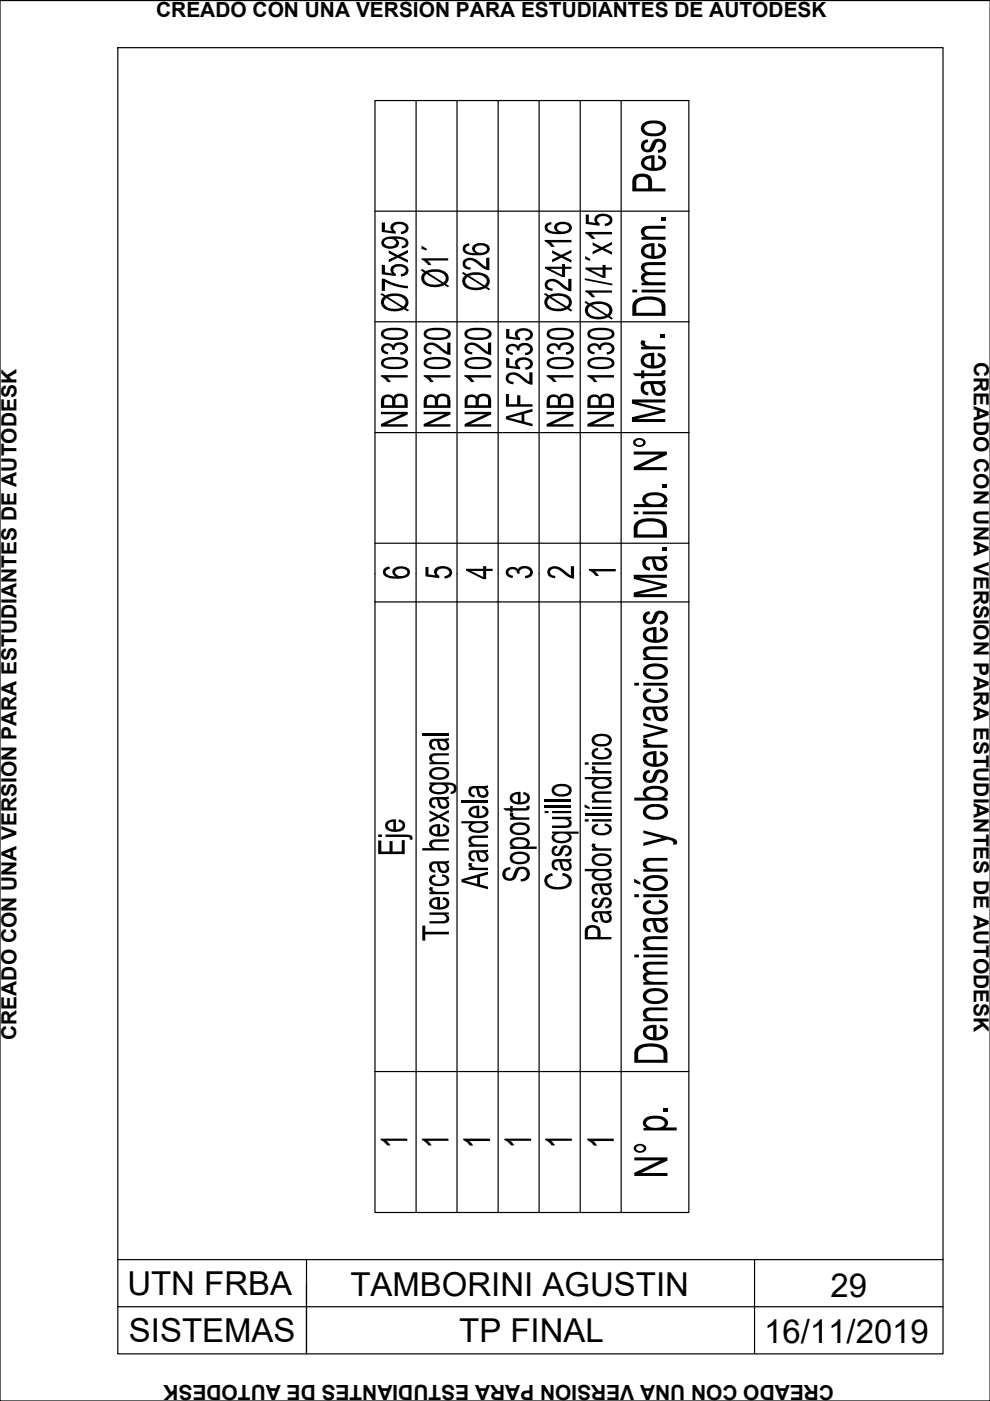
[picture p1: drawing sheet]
<svg xmlns="http://www.w3.org/2000/svg" width="210mm" height="297mm" viewBox="0 0 210 297" stroke-linecap="round" stroke-linejoin="round" font-family="sans-serif">
<!-- layer: 0 -->
<g fill="none" stroke="#000" stroke-width=".25">
<path d="M79.5 21.3h8.7v106.3h-8.7zM88.2 21.3h8.7v106.3h-8.7v99.6h-8.7M96.9 21.3h8.7v106.3h-8.7v99.6h-8.7v29.9h-8.7v-29.9M105.6 21.3h8.7v106.3h-8.7v99.6h-8.7v29.9h-8.7M114.3 21.3h8.7v106.3h-8.7v99.6h-8.7v29.9h-8.7M123 21.3h8.7v106.3h-8.7v99.6h-8.7v29.9h-8.7M131.7 21.3h14.3v93.9h-66.5M105.6 44.8h8.7M123 44.8h23M131.7 68.2h14.3M79.5 127.6v99.6M131.7 127.6v99.6h-8.7v29.9h-8.7"/>
<path d="M146 127.6v99.6h-14.3v29.9h-8.7M146 227.2v29.9h-14.3"/>
</g>
<path d="M124.2 45.5h.6v1.6l1.6 .2-.4-.5v-.5l.5-.6 1.2-.4 1 .1 .6 .3 .4 .4 .1 .4v.6l-.3 .4-.6 .3-.6 .1-.1-.5 .7-.2a.72 .72 0 0 0 .3-.8 .72 .72 0 0 0-.7-.5l-1-.1-.8 .5-.1 .5 .6 .6-.1 .5-2.9-.4zM125.6 51.4l2 1 2.2-1.1v.6l-1.7 .7 1.7 .8v.6l-2.2-1.1-2 1v-.6l1.5-.6-1.5-.7zM124.1 49.2h5.7v.5h-4.5l.9 .9-.7 .1-.7-.8-.7-.4z" fill="#000"/>
<!-- layer: Rotulo -->
<path d="M0 .1h209.9v296.9h-209.9zM25 10.1h174.9v276.9h-174.9zM25 267.1h174.9M25 277.1h174.9M65 267.1v19.9v-14.6M160 267.1v19.9" fill="none" stroke="#000" stroke-width=".25"/>
<g font-size="11">
<text x="141.1" y="41.1" transform="rotate(-90 141.1 41.1)">Peso</text>
<text x="141.1" y="67.5" transform="rotate(-90 141.1 67.5)">Dimen.</text>
<text x="141.1" y="90" transform="rotate(-90 141.1 90)">Mater.</text>
<text x="141.4" y="114.5" transform="rotate(-90 141.4 114.5)">Dib. N°</text>
<text x="141.4" y="127.1" transform="rotate(-90 141.4 127.1)">Ma.</text>
<text x="141.5" y="225.9" transform="rotate(-90 141.5 225.9)">Denominación y observaciones</text>
<text x="141.5" y="249.9" transform="rotate(-90 141.5 249.9)">N° p.</text>
</g>
<g font-size="8.8">
<text x="95" y="61.2" transform="rotate(-90 95 61.2)">Ø1´</text>
<text x="103.8" y="61.8" transform="rotate(-90 103.8 61.8)">Ø26</text>
<text x="86.5" y="66.3" transform="rotate(-90 86.5 66.3)">Ø75x95</text>
<text x="121.2" y="66.2" transform="rotate(-90 121.2 66.2)">Ø24x16</text>
<text x="86.4" y="90.9" transform="rotate(-90 86.4 90.9)">NB 1030</text>
<text x="95.5" y="90.9" transform="rotate(-90 95.5 90.9)">NB 1020</text>
<text x="104.1" y="90.9" transform="rotate(-90 104.1 90.9)">NB 1020</text>
<text x="112.9" y="90.4" transform="rotate(-90 112.9 90.4)">AF 2535</text>
<text x="121.6" y="90.9" transform="rotate(-90 121.6 90.9)">NB 1030</text>
<text x="130.2" y="90.9" transform="rotate(-90 130.2 90.9)">NB 1030</text>
<text x="86.8" y="122.9" transform="rotate(-90 86.8 122.9)">6</text>
<text x="95.8" y="122.9" transform="rotate(-90 95.8 122.9)">5</text>
<text x="104.4" y="122.9" transform="rotate(-90 104.4 122.9)">4</text>
<text x="112.9" y="122.8" transform="rotate(-90 112.9 122.8)">3</text>
<text x="121.7" y="122.8" transform="rotate(-90 121.7 122.8)">2</text>
<text x="130.6" y="122.7" transform="rotate(-90 130.6 122.7)">1</text>
<text x="85.8" y="181.5" transform="rotate(-90 85.8 181.5)">Eje</text>
<text x="103.5" y="188.5" transform="rotate(-90 103.5 188.5)">Arandela</text>
<text x="112.2" y="187.1" transform="rotate(-90 112.2 187.1)">Soporte</text>
<text x="121.1" y="188.9" transform="rotate(-90 121.1 188.9)">Casquillo</text>
<text x="95.2" y="199.5" transform="rotate(-90 95.2 199.5)">Tuerca hexagonal</text>
<text x="129.6" y="199.6" transform="rotate(-90 129.6 199.6)">Pasador cilíndrico</text>
<text x="86.4" y="243.5" transform="rotate(-90 86.4 243.5)">1</text>
<text x="95.1" y="243.5" transform="rotate(-90 95.1 243.5)">1</text>
<text x="103.9" y="243.5" transform="rotate(-90 103.9 243.5)">1</text>
<text x="112.6" y="243.5" transform="rotate(-90 112.6 243.5)">1</text>
<text x="121.2" y="243.5" transform="rotate(-90 121.2 243.5)">1</text>
<text x="130.1" y="243.5" transform="rotate(-90 130.1 243.5)">1</text>
</g>
<g font-size="7">
<text x="27" y="274.6">UTN FRBA</text>
<text x="74.3" y="274.9">TAMBORINI AGUSTIN</text>
<text x="176.1" y="274.9">29</text>
<text x="27.3" y="284.5">SISTEMAS</text>
<text x="97.4" y="284.5">TP FINAL</text>
<text x="162" y="284.8">16/11/2019</text>
</g>
<g font-size="4.4">
<text x="33.1" y="3.6">CREADO CON UNA VERSIÓN PARA ESTUDIANTES DE AUTODESK</text>
<text x="206.5" y="76.7" transform="rotate(90 206.5 76.7)">CREADO CON UNA VERSIÓN PARA ESTUDIANTES DE AUTODESK</text>
<text x="3.5" y="220.5" transform="rotate(-90 3.5 220.5)">CREADO CON UNA VERSIÓN PARA ESTUDIANTES DE AUTODESK</text>
<text x="176.8" y="293.6" transform="rotate(-180 176.8 293.6)">CREADO CON UNA VERSIÓN PARA ESTUDIANTES DE AUTODESK</text>
</g>
</svg>
